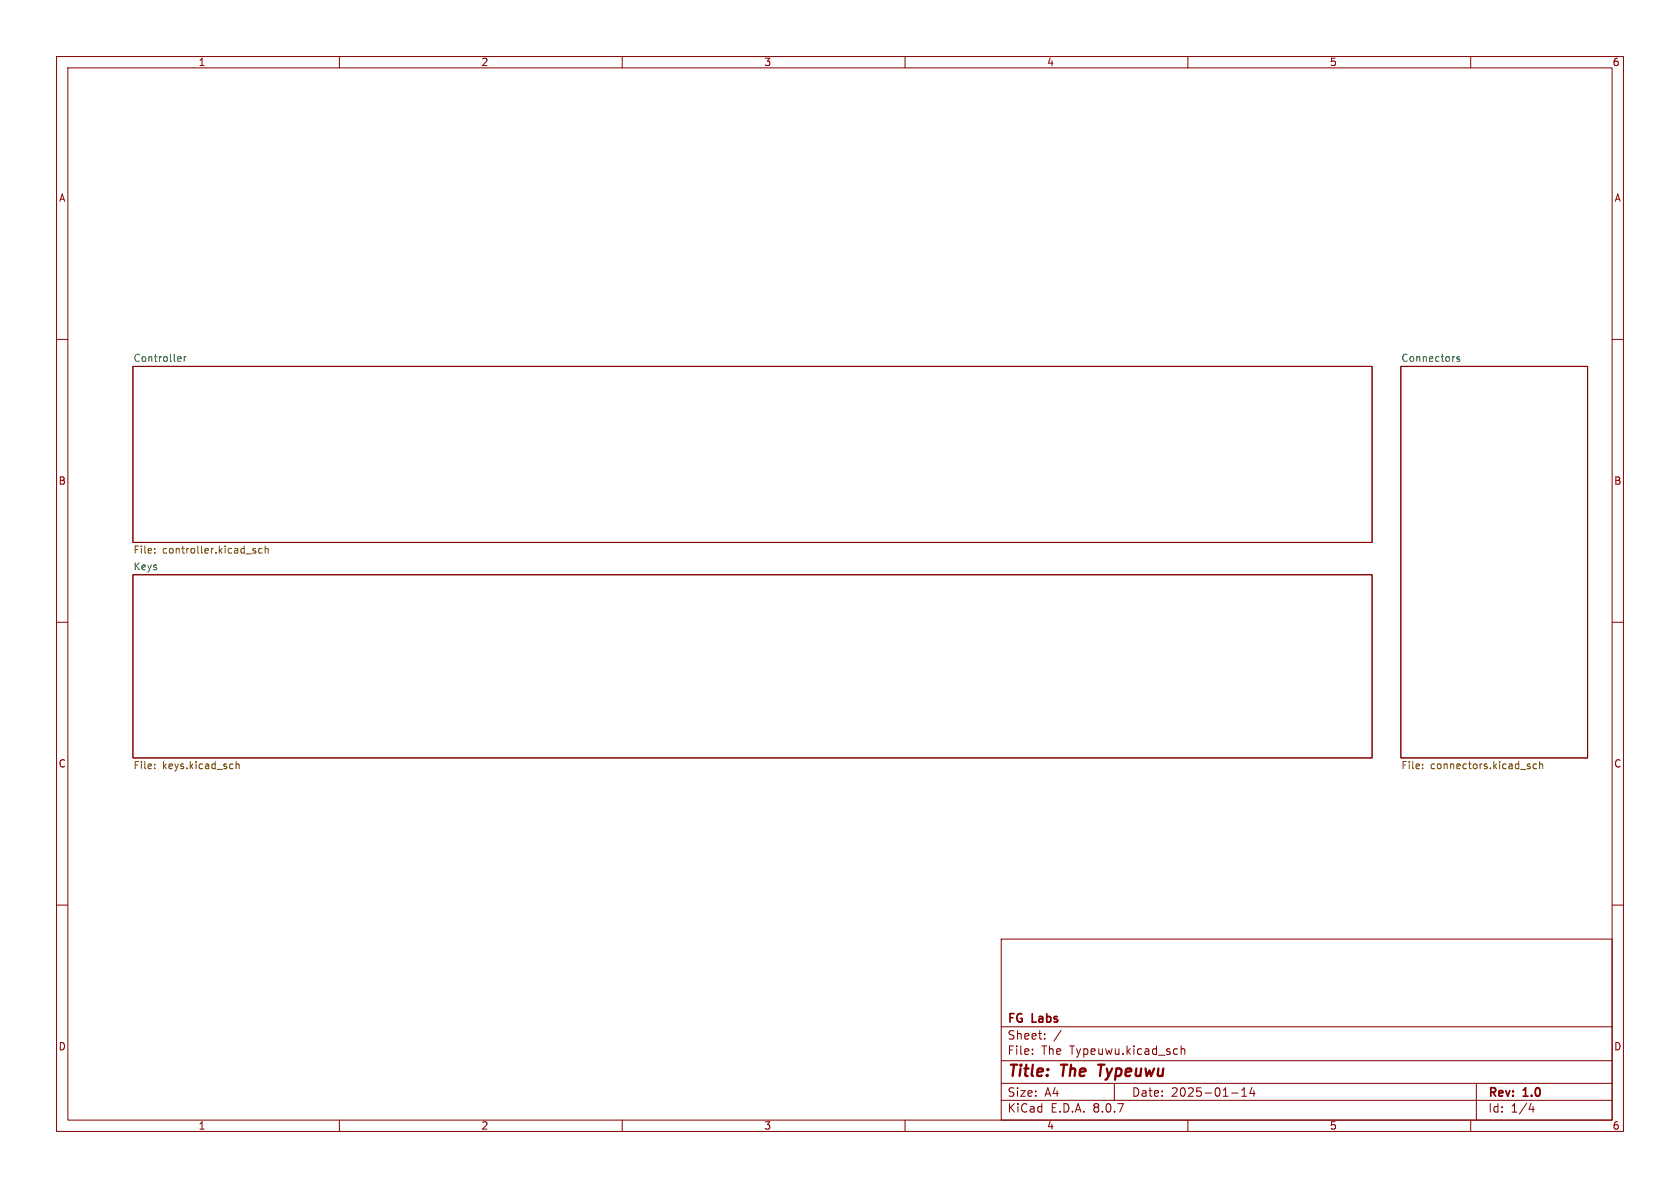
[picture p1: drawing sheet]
<svg xmlns="http://www.w3.org/2000/svg" width="297mm" height="210mm" viewBox="0 0 297 210" stroke-linecap="round" stroke-linejoin="round" font-family="sans-serif">
<g fill="none" stroke="#840000" stroke-width=".18">
<path d="M10 10h277v190h-277zM12 12h273v186h-273zM60 10v2M110 10v2M160 10v2M210 10v2M260 10v2M10 60h2M23.5 64.8h219.1v31.1h-219.1zM247.6 64.8h33.1v69.2h-33.1zM285 60h2M10 110h2"/>
<path d="M23.5 101.6h219.1v32.4h-219.1zM285 110h2M10 160h2M177 166h108v32h-108zM285 160h2M60 198v2M110 198v2M160 198v2M177 194.5h108M177 191.5h108M177 187.5h108M177 181.5h108"/>
<path d="M182.5 186.3v.1M182.5 185.5v.1M184.7 183.6v.1M184.7 182.8v.1M187.6 182.1l-1.3 2M197 191.5v3M208 185.4l.2 .1M208.2 186.3l-.2 .1M208.8 184.9v1.5M208.8 185.5l.2-.1 .4 .1 .1 .9M210 198v2M217.7 193.2h1.2"/>
<path d="M219.5 193.8h.9M219.5 192.7l.5-.4v1.5M221.3 192.2l-.3 1.1h.9M221.7 192.8v1M260 198v2M261 191.5v6.5M270.7 195l-.4 1.1h.9M271 195.6v1"/>
</g>
<path d="M194.1 188.2h1.2M194.7 188.2l-.3 2" fill="none" stroke="#840000" stroke-width=".4"/>
<path d="M31.6 63l.3 .1 .1 .3-.6 .1M31.9 63.8l-.3 .1M32.5 63v.9M32.9 63l-.4 .3M258 63.1l-.3-.1-.2 .2 .1 .2 .4 .1v.3h-.5" fill="none" stroke="#006464" stroke-width=".18"/>
<g fill="none" stroke="#725600" stroke-width=".18">
<path d="M27.3 97.7v.1M27.3 97v.1M44.8 97.3l.4 .3v.1l-.4 .1M44.8 97h.4M46.3 97l-.3-.1-.3 .3 .2 .5h.4M46.9 97.1l.2-.2 .3 .1v.8M46.9 96.5v1.3M27.3 135.1v.1M27.3 135.8v.1M41.7 134.6v1.3M41.7 135.2l.2-.2 .3 .1 .1 .8M251.5 135.8v.1"/>
<path d="M251.5 135.1v.1M270.4 135.5l.1 .2-.1 .2M270.4 135l.1 .1M271.6 135.1l-.3-.1-.3 .3 .2 .5h.4M272.2 135.2l.2-.2 .3 .1v.8M272.2 134.6v1.3"/>
</g>
<g font-size="2.8" fill="#840000">
<text x="178" y="190.9">Title:</text>
<text x="187.7" y="190.9">The</text>
<text x="195" y="190.9">Typeuwu</text>
</g>
<g font-size="2.1" fill="#840000">
<text x="178" y="184">Sheet:</text>
<text x="178" y="181.2">FG</text>
<text x="182.5" y="181.2">Labs</text>
<text x="178" y="186.7">File:</text>
<text x="184.1" y="186.7">The</text>
<text x="189.2" y="186.7">Typeuwu.kicad_sch</text>
<text x="178" y="196.9">KiCad</text>
<text x="178" y="194.1">Size:</text>
<text x="184.7" y="194.1">A4</text>
<text x="185.7" y="196.9">E.D.A.</text>
<text x="193.3" y="196.9">8.0.7</text>
<text x="200" y="194.1">Date:</text>
<text x="207" y="194.1">2025-01-14</text>
<text x="263" y="194.3">Rev:</text>
<text x="263" y="196.9">Id:</text>
<text x="267.1" y="196.9">1/4</text>
<text x="269.4" y="194.3">1.0</text>
</g>
<g font-size="1.8" fill="#840000">
<text x="35" y="11.9">1</text>
<text x="85" y="11.9">2</text>
<text x="135" y="11.9">3</text>
<text x="185" y="11.9">4</text>
<text x="235" y="11.9">5</text>
<text x="285" y="11.9">6</text>
<text x="10.3" y="35.9">A</text>
<text x="285.3" y="35.9">A</text>
<text x="10.3" y="85.9">B</text>
<text x="285.3" y="85.9">B</text>
<text x="10.3" y="135.9">C</text>
<text x="285.3" y="135.9">C</text>
<text x="10.3" y="185.9">D</text>
<text x="285.3" y="185.9">D</text>
<text x="35" y="199.9">1</text>
<text x="85" y="199.9">2</text>
<text x="135" y="199.9">3</text>
<text x="185" y="199.9">4</text>
<text x="235" y="199.9">5</text>
<text x="285" y="199.9">6</text>
</g>
<g font-size="1.8" fill="#006464">
<text x="23.5" y="64.1">Controller</text>
<text x="247.6" y="64.1">Connectors</text>
<text x="23.5" y="100.9">Keys</text>
</g>
<g font-size="1.8" fill="#725600">
<text x="23.5" y="98.2">File:</text>
<text x="28.7" y="98.2">controller.kicad_sch</text>
<text x="23.5" y="136.3">File:</text>
<text x="28.7" y="136.3">keys.kicad_sch</text>
<text x="247.6" y="136.3">File:</text>
<text x="252.9" y="136.3">connectors.kicad_sch</text>
</g>
</svg>
